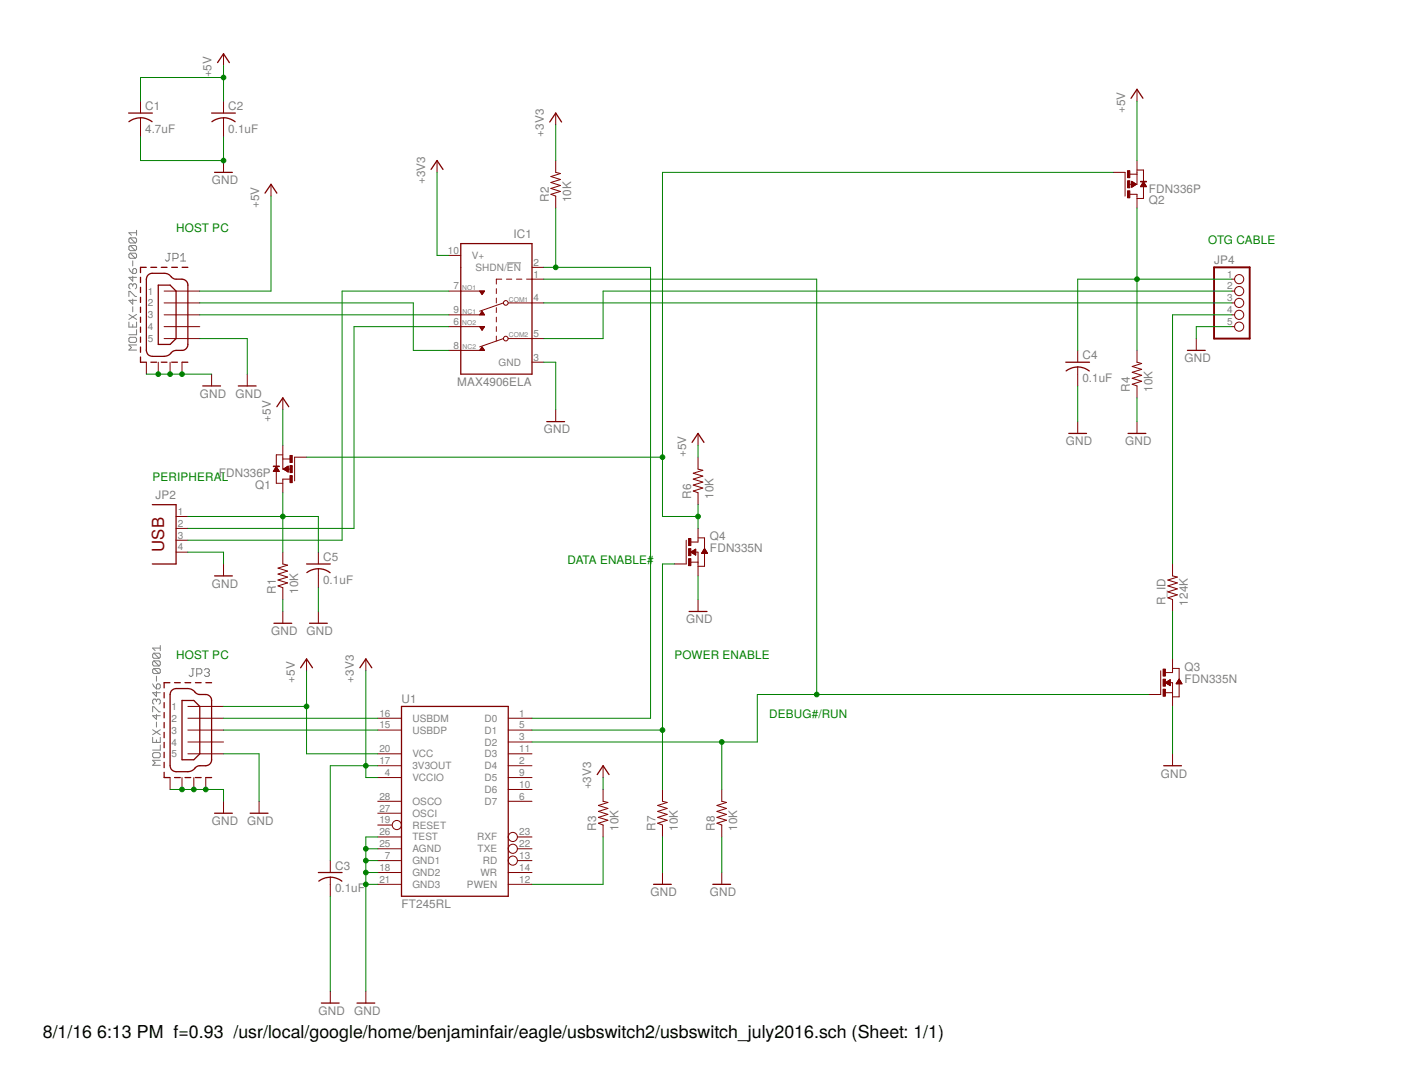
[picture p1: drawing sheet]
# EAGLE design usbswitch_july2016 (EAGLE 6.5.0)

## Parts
C1  4.7uF  C-USC1210K  [C1210K]
C2  0.1uF  C-USC0805K  [C0805K]
C3  0.1uF  C-USC0805K  [C0805K]
C4  0.1uF  C-USC0805K  [C0805K]
C5  0.1uF  C-USC0805K  [C0805K]
IC1  MAX4906ELA  [UDFN10]
JP1  MOLEX-47346-0001  [MOLEX-47364-0001]
JP2  PN87520  [PN87520]
JP3  MOLEX-47346-0001  [MOLEX-47364-0001]
JP4  PINHD-1X5  [1X05]
Q1  FDN336P  PMOSSOT23  [SOT-23]
Q2  FDN336P  PMOSSOT23  [SOT-23]
Q3  FDN335N  NMOSSTO23  [SOT-23]
Q4  FDN335N  NMOSSTO23  [SOT-23]
R1  10K  R-US_R0805W  [R0805W]
R2  10K  R-US_R0805W  [R0805W]
R3  10K  R-US_R0805W  [R0805W]
R4  10K  R-US_R0805W  [R0805W]
R6  10K  R-US_R0805W  [R0805W]
R7  10K  R-US_R0805W  [R0805W]
R8  10K  R-US_R0805W  [R0805W]
R_ID  124K  R-US_R0805W  [R0805W]
U1  FT245RL  [SSOP28DB]

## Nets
+3V3: C3.1 IC1.10(V+) R2.2 R3.2 U1.4(VCCIO) U1.17(3V3OUT)
+5V: C1.1 C2.1 JP1.1 JP3.1 Q1.2(S) Q2.2(S) R6.2 U1.20(VCC)
GND: C1.2 C2.2 C3.2 C4.2 C5.2 IC1.3(GND) JP1.5 JP1.GND1 JP1.GND2 JP1.GND3 JP1.GND4 JP2.4 JP3.5 JP3.GND1 JP3.GND2 JP3.GND3 JP3.GND4 JP4.5 Q3.2(S) Q4.2(S) R1.1 R4.1 R7.1 R8.1 U1.7(GND1) U1.18(GND2) U1.21(GND3) U1.25(AGND) U1.26(TEST)
N$1: IC1.4(COM1) JP4.3
N$2: IC1.2(SHDN/!EN) R2.1 U1.1(D0)
N$3: C5.1 JP2.1 Q1.1(D) R1.2
N$4: C4.1 JP4.1 Q2.1(D) R4.2
N$5: IC1.9(NC1) JP1.3
N$6: IC1.8(NC2) JP1.2
N$7: Q3.1(D) R_ID.1
N$8: Q4.3(G) R7.2 U1.5(D1)
N$9: IC1.6(NO2) JP2.2
N$10: IC1.7(NO1) JP2.3
N$11: JP3.2 U1.16(USBDM)
N$13: IC1.1(IN) Q3.3(G) R8.2 U1.3(D2)
N$14: Q1.3(G) Q2.3(G) Q4.1(D) R6.1
N$15: R3.1 U1.12(PWEN)
N$17: JP4.4 R_ID.2
N$18: IC1.5(COM2) JP4.2
N$27: JP3.3 U1.15(USBDP)
Unconnected: JP1.4 JP3.4 U1.2(D4) U1.6(D7) U1.9(D5) U1.10(D6) U1.11(D3) U1.13(RD) U1.14(WR) U1.19(RESET) U1.22(TXE) U1.23(RXF) U1.27(OSCI) U1.28(OSCO)

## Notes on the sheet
- HOST PC
- OTG CABLE
- PERIPHERAL
- DATA ENABLE#
- HOST PC | POWER ENABLE
- DEBUG#/RUN

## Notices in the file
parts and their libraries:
SparkFun-DigitalIC: Licensing: Creative Commons ShareAlike 4.0 International - https://creativecommons.org/licenses/by-sa/4.0
